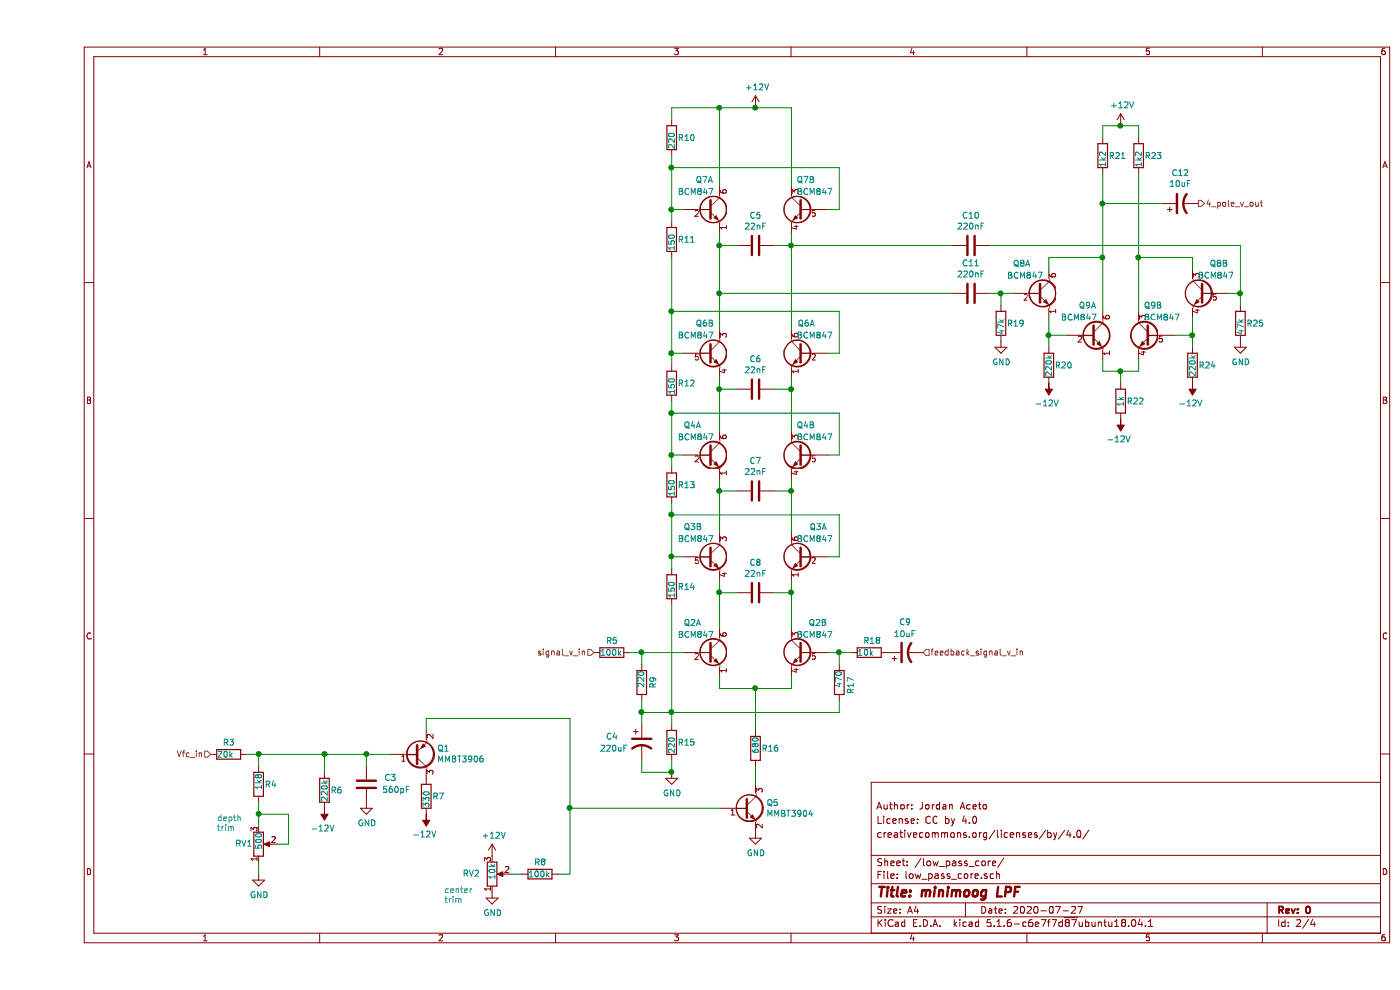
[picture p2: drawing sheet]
EESchema Schematic File Version 4
EELAYER 30 0
EELAYER END
$Descr A4 11693 8268
encoding utf-8
Sheet 2 4
Title "minimoog LPF"
Date "2020-07-27"
Rev "0"
Comp ""
Comment1 "creativecommons.org/licenses/by/4.0/"
Comment2 "License: CC by 4.0"
Comment3 "Author: Jordan Aceto"
Comment4 ""
$EndDescr
Connection ~ 5050 5450
Wire Wire Line
	3250 6000 3250 6100
Wire Wire Line
	4450 6000 3250 6000
Wire Wire Line
	4450 6750 4450 6000
Wire Wire Line
	5700 6750 4450 6750
$Comp
L power:GND #PWR04
U 1 1
P 2750 6700
F 0 "#PWR04" H 2750 6450 50  0001 C CNN
F 1 "GND" H 2755 6527 50  0000 C CNN
F 2 "" H 2750 6700 50  0001 C CNN
F 3 "" H 2750 6700 50  0001 C CNN
	1    2750 6700
	1    0    0    -1  
$EndComp
Wire Wire Line
	2750 6300 2950 6300
Connection ~ 2750 6300
Wire Wire Line
	2750 6400 2750 6300
$Comp
L Device:C C3
U 1 1
P 2750 6550
F 0 "C3" H 2550 6500 50  0000 C CNN
F 1 "560pF" H 2500 6600 50  0000 C CNN
F 2 "Capacitor_SMD:C_0805_2012Metric_Pad1.15x1.40mm_HandSolder" H 2788 6400 50  0001 C CNN
F 3 "~" H 2750 6550 50  0001 C CNN
	1    2750 6550
	-1   0    0    1   
$EndComp
Connection ~ 1850 6800
Wire Wire Line
	1850 6700 1850 6800
Connection ~ 6700 5450
Wire Wire Line
	6700 5450 6800 5450
Wire Wire Line
	6700 5550 6700 5450
Wire Wire Line
	5300 5950 6700 5950
Wire Wire Line
	6700 5850 6700 5950
Connection ~ 5050 5950
Wire Wire Line
	5050 5850 5050 5950
Wire Wire Line
	5050 5450 5400 5450
Wire Wire Line
	5050 5550 5050 5450
Wire Wire Line
	5300 5050 5300 5950
Text Notes 1500 6950 0    50   ~ 0
depth\ntrim
Wire Wire Line
	1850 7300 1850 7200
Wire Wire Line
	2000 7050 2100 7050
Wire Wire Line
	2100 6800 1850 6800
Wire Wire Line
	2100 7050 2100 6800
Wire Wire Line
	1850 6900 1850 6800
$Comp
L Device:R_POT RV1
U 1 1
P 1850 7050
F 0 "RV1" H 1800 7050 50  0000 R CNN
F 1 "500" V 1850 7100 50  0000 R CNN
F 2 "Potentiometer_THT:Potentiometer_Bourns_3296W_Vertical" H 1850 7050 50  0001 C CNN
F 3 "~" H 1850 7050 50  0001 C CNN
	1    1850 7050
	1    0    0    1   
$EndComp
Text Notes 3400 7550 0    50   ~ 0
center\ntrim
$Comp
L power:+12V #PWR06
U 1 1
P 3800 7150
F 0 "#PWR06" H 3800 7000 50  0001 C CNN
F 1 "+12V" H 3815 7323 50  0000 C CNN
F 2 "" H 3800 7150 50  0001 C CNN
F 3 "" H 3800 7150 50  0001 C CNN
	1    3800 7150
	1    0    0    -1  
$EndComp
Wire Wire Line
	4050 7300 3950 7300
$Comp
L power:GND #PWR07
U 1 1
P 3800 7450
F 0 "#PWR07" H 3800 7200 50  0001 C CNN
F 1 "GND" H 3805 7277 50  0000 C CNN
F 2 "" H 3800 7450 50  0001 C CNN
F 3 "" H 3800 7450 50  0001 C CNN
	1    3800 7450
	1    0    0    -1  
$EndComp
$Comp
L Device:R R8
U 1 1
P 4200 7300
F 0 "R8" V 4100 7250 50  0000 L CNN
F 1 "100k" V 4200 7200 50  0000 L CNN
F 2 "Resistor_SMD:R_0805_2012Metric_Pad1.15x1.40mm_HandSolder" V 4130 7300 50  0001 C CNN
F 3 "~" H 4200 7300 50  0001 C CNN
	1    4200 7300
	0    1    1    0   
$EndComp
$Comp
L Device:R_POT RV2
U 1 1
P 3800 7300
F 0 "RV2" H 3700 7300 50  0000 R CNN
F 1 "10k" V 3800 7350 50  0000 R CNN
F 2 "Potentiometer_THT:Potentiometer_Bourns_3296W_Vertical" H 3800 7300 50  0001 C CNN
F 3 "~" H 3800 7300 50  0001 C CNN
	1    3800 7300
	1    0    0    1   
$EndComp
Connection ~ 1850 6300
Wire Wire Line
	1750 6300 1850 6300
$Comp
L Device:R R3
U 1 1
P 1600 6300
F 0 "R3" V 1500 6250 50  0000 L CNN
F 1 "20k" V 1600 6200 50  0000 L CNN
F 2 "Resistor_SMD:R_0805_2012Metric_Pad1.15x1.40mm_HandSolder" V 1530 6300 50  0001 C CNN
F 3 "~" H 1600 6300 50  0001 C CNN
	1    1600 6300
	0    1    1    0   
$EndComp
Wire Wire Line
	1850 6300 2400 6300
Wire Wire Line
	1850 6400 1850 6300
$Comp
L power:GND #PWR02
U 1 1
P 1850 7300
F 0 "#PWR02" H 1850 7050 50  0001 C CNN
F 1 "GND" H 1855 7127 50  0000 C CNN
F 2 "" H 1850 7300 50  0001 C CNN
F 3 "" H 1850 7300 50  0001 C CNN
	1    1850 7300
	1    0    0    -1  
$EndComp
$Comp
L Device:R R4
U 1 1
P 1850 6550
F 0 "R4" H 1900 6550 50  0000 L CNN
F 1 "1k8" V 1850 6500 50  0000 L CNN
F 2 "Resistor_SMD:R_0805_2012Metric_Pad1.15x1.40mm_HandSolder" V 1780 6550 50  0001 C CNN
F 3 "~" H 1850 6550 50  0001 C CNN
	1    1850 6550
	1    0    0    -1  
$EndComp
$Comp
L power:-12V #PWR05
U 1 1
P 3250 6800
F 0 "#PWR05" H 3250 6900 50  0001 C CNN
F 1 "-12V" H 3265 6973 50  0000 C CNN
F 2 "" H 3250 6800 50  0001 C CNN
F 3 "" H 3250 6800 50  0001 C CNN
	1    3250 6800
	-1   0    0    1   
$EndComp
$Comp
L Device:R R7
U 1 1
P 3250 6650
F 0 "R7" H 3300 6650 50  0000 L CNN
F 1 "330" V 3250 6550 50  0000 L CNN
F 2 "Resistor_SMD:R_0805_2012Metric_Pad1.15x1.40mm_HandSolder" V 3180 6650 50  0001 C CNN
F 3 "~" H 3250 6650 50  0001 C CNN
	1    3250 6650
	1    0    0    -1  
$EndComp
$Comp
L Transistor_BJT:MMBT3906 Q1
U 1 1
P 3150 6300
F 0 "Q1" H 3341 6254 50  0000 L CNN
F 1 "MMBT3906" H 3341 6345 50  0000 L CNN
F 2 "Package_TO_SOT_SMD:SOT-23_Handsoldering" H 3350 6225 50  0001 L CIN
F 3 "https://www.fairchildsemi.com/datasheets/2N/2N3906.pdf" H 3150 6300 50  0001 L CNN
	1    3150 6300
	1    0    0    1   
$EndComp
Wire Wire Line
	6300 2050 7650 2050
Wire Wire Line
	8900 1700 8900 2150
Connection ~ 8900 1700
Wire Wire Line
	9400 1700 8900 1700
$Comp
L Device:CP1 C12
U 1 1
P 9550 1700
F 0 "C12" V 9802 1700 50  0000 C CNN
F 1 "10uF" V 9711 1700 50  0000 C CNN
F 2 "Capacitor_THT:CP_Radial_D6.3mm_P2.50mm" H 9550 1700 50  0001 C CNN
F 3 "~" H 9550 1700 50  0001 C CNN
	1    9550 1700
	0    -1   -1   0   
$EndComp
Wire Wire Line
	9050 1050 9200 1050
Connection ~ 9050 1050
Wire Wire Line
	9200 1050 9200 1150
Wire Wire Line
	8900 1050 9050 1050
$Comp
L power:+12V #PWR013
U 1 1
P 9050 1050
F 0 "#PWR013" H 9050 900 50  0001 C CNN
F 1 "+12V" H 9065 1223 50  0000 C CNN
F 2 "" H 9050 1050 50  0001 C CNN
F 3 "" H 9050 1050 50  0001 C CNN
	1    9050 1050
	1    0    0    -1  
$EndComp
Wire Wire Line
	8900 1150 8900 1050
Connection ~ 9200 2150
Wire Wire Line
	9200 1450 9200 2150
$Comp
L Device:R R23
U 1 1
P 9200 1300
F 0 "R23" H 9250 1300 50  0000 L CNN
F 1 "1k2" V 9200 1200 50  0000 L CNN
F 2 "Resistor_SMD:R_0805_2012Metric_Pad1.15x1.40mm_HandSolder" V 9130 1300 50  0001 C CNN
F 3 "~" H 9200 1300 50  0001 C CNN
	1    9200 1300
	1    0    0    -1  
$EndComp
Connection ~ 8900 2150
Wire Wire Line
	8900 1450 8900 1700
Wire Wire Line
	8900 2150 8450 2150
$Comp
L Device:R R21
U 1 1
P 8900 1300
F 0 "R21" H 8950 1300 50  0000 L CNN
F 1 "1k2" V 8900 1200 50  0000 L CNN
F 2 "Resistor_SMD:R_0805_2012Metric_Pad1.15x1.40mm_HandSolder" V 8830 1300 50  0001 C CNN
F 3 "~" H 8900 1300 50  0001 C CNN
	1    8900 1300
	1    0    0    -1  
$EndComp
Connection ~ 10050 2450
Wire Wire Line
	10050 2050 10050 2450
Wire Wire Line
	7950 2050 10050 2050
$Comp
L Device:C C10
U 1 1
P 7800 2050
F 0 "C10" V 7548 2050 50  0000 C CNN
F 1 "220nF" V 7639 2050 50  0000 C CNN
F 2 "Capacitor_THT:C_Rect_L7.0mm_W3.5mm_P5.00mm" H 7838 1900 50  0001 C CNN
F 3 "~" H 7800 2050 50  0001 C CNN
	1    7800 2050
	0    1    1    0   
$EndComp
Connection ~ 8050 2450
Wire Wire Line
	8050 2450 7950 2450
$Comp
L Device:C C11
U 1 1
P 7800 2450
F 0 "C11" V 7548 2450 50  0000 C CNN
F 1 "220nF" V 7639 2450 50  0000 C CNN
F 2 "Capacitor_THT:C_Rect_L7.0mm_W3.5mm_P5.00mm" H 7838 2300 50  0001 C CNN
F 3 "~" H 7800 2450 50  0001 C CNN
	1    7800 2450
	0    1    1    0   
$EndComp
Wire Wire Line
	10050 2450 9950 2450
Wire Wire Line
	10050 2550 10050 2450
$Comp
L power:GND #PWR016
U 1 1
P 10050 2850
F 0 "#PWR016" H 10050 2600 50  0001 C CNN
F 1 "GND" H 10055 2677 50  0000 C CNN
F 2 "" H 10050 2850 50  0001 C CNN
F 3 "" H 10050 2850 50  0001 C CNN
	1    10050 2850
	1    0    0    -1  
$EndComp
$Comp
L Device:R R25
U 1 1
P 10050 2700
F 0 "R25" H 10100 2700 50  0000 L CNN
F 1 "47k" V 10050 2600 50  0000 L CNN
F 2 "Resistor_SMD:R_0805_2012Metric_Pad1.15x1.40mm_HandSolder" V 9980 2700 50  0001 C CNN
F 3 "~" H 10050 2700 50  0001 C CNN
	1    10050 2700
	1    0    0    -1  
$EndComp
$Comp
L power:GND #PWR011
U 1 1
P 8050 2850
F 0 "#PWR011" H 8050 2600 50  0001 C CNN
F 1 "GND" H 8055 2677 50  0000 C CNN
F 2 "" H 8050 2850 50  0001 C CNN
F 3 "" H 8050 2850 50  0001 C CNN
	1    8050 2850
	1    0    0    -1  
$EndComp
Wire Wire Line
	8050 2450 8150 2450
Wire Wire Line
	8050 2550 8050 2450
$Comp
L Device:R R19
U 1 1
P 8050 2700
F 0 "R19" H 8100 2700 50  0000 L CNN
F 1 "47k" V 8050 2600 50  0000 L CNN
F 2 "Resistor_SMD:R_0805_2012Metric_Pad1.15x1.40mm_HandSolder" V 7980 2700 50  0001 C CNN
F 3 "~" H 8050 2700 50  0001 C CNN
	1    8050 2700
	1    0    0    -1  
$EndComp
$Comp
L power:-12V #PWR015
U 1 1
P 9650 3200
F 0 "#PWR015" H 9650 3300 50  0001 C CNN
F 1 "-12V" H 9665 3373 50  0000 C CNN
F 2 "" H 9650 3200 50  0001 C CNN
F 3 "" H 9650 3200 50  0001 C CNN
	1    9650 3200
	-1   0    0    1   
$EndComp
$Comp
L power:-12V #PWR014
U 1 1
P 9050 3500
F 0 "#PWR014" H 9050 3600 50  0001 C CNN
F 1 "-12V" H 9065 3673 50  0000 C CNN
F 2 "" H 9050 3500 50  0001 C CNN
F 3 "" H 9050 3500 50  0001 C CNN
	1    9050 3500
	-1   0    0    1   
$EndComp
$Comp
L power:-12V #PWR012
U 1 1
P 8450 3200
F 0 "#PWR012" H 8450 3300 50  0001 C CNN
F 1 "-12V" H 8465 3373 50  0000 C CNN
F 2 "" H 8450 3200 50  0001 C CNN
F 3 "" H 8450 3200 50  0001 C CNN
	1    8450 3200
	-1   0    0    1   
$EndComp
Wire Wire Line
	9050 3100 9200 3100
Connection ~ 9050 3100
Wire Wire Line
	9050 3200 9050 3100
$Comp
L Device:R R22
U 1 1
P 9050 3350
F 0 "R22" H 9100 3350 50  0000 L CNN
F 1 "1k" V 9050 3300 50  0000 L CNN
F 2 "Resistor_SMD:R_0805_2012Metric_Pad1.15x1.40mm_HandSolder" V 8980 3350 50  0001 C CNN
F 3 "~" H 9050 3350 50  0001 C CNN
	1    9050 3350
	1    0    0    -1  
$EndComp
Connection ~ 9650 2800
Wire Wire Line
	9650 2900 9650 2800
$Comp
L Device:R R24
U 1 1
P 9650 3050
F 0 "R24" H 9700 3050 50  0000 L CNN
F 1 "220k" V 9650 2950 50  0000 L CNN
F 2 "Resistor_SMD:R_0805_2012Metric_Pad1.15x1.40mm_HandSolder" V 9580 3050 50  0001 C CNN
F 3 "~" H 9650 3050 50  0001 C CNN
	1    9650 3050
	1    0    0    -1  
$EndComp
Connection ~ 8450 2800
Wire Wire Line
	8450 2900 8450 2800
$Comp
L Device:R R20
U 1 1
P 8450 3050
F 0 "R20" H 8500 3050 50  0000 L CNN
F 1 "220k" V 8450 2950 50  0000 L CNN
F 2 "Resistor_SMD:R_0805_2012Metric_Pad1.15x1.40mm_HandSolder" V 8380 3050 50  0001 C CNN
F 3 "~" H 8450 3050 50  0001 C CNN
	1    8450 3050
	1    0    0    -1  
$EndComp
Wire Wire Line
	9650 2150 9650 2250
Wire Wire Line
	9200 2150 9650 2150
Wire Wire Line
	9200 2600 9200 2150
Wire Wire Line
	8450 2150 8450 2250
Wire Wire Line
	8900 2600 8900 2150
Wire Wire Line
	9650 2800 9500 2800
Wire Wire Line
	9650 2650 9650 2800
Wire Wire Line
	9200 3100 9200 3000
Wire Wire Line
	8900 3100 9050 3100
Wire Wire Line
	8900 3000 8900 3100
Wire Wire Line
	8450 2800 8600 2800
Wire Wire Line
	8450 2650 8450 2800
$Comp
L lpf_parts:BCM847DS135 Q9
U 1 1
P 8800 2800
F 0 "Q9" H 8700 3050 50  0000 L CNN
F 1 "BCM847" H 8550 2950 50  0000 L CNN
F 2 "lpf_footprints:SOT457" H 9000 2725 50  0001 L CIN
F 3 "" H 8800 2800 50  0001 L CNN
	1    8800 2800
	1    0    0    -1  
$EndComp
$Comp
L lpf_parts:BCM847DS135 Q8
U 2 1
P 9750 2450
F 0 "Q8" H 9550 2700 50  0000 L CNN
F 1 "BCM847" H 9500 2600 50  0000 L CNN
F 2 "lpf_footprints:SOT457" H 9950 2375 50  0001 L CIN
F 3 "" H 9750 2450 50  0001 L CNN
	2    9750 2450
	-1   0    0    -1  
$EndComp
$Comp
L lpf_parts:BCM847DS135 Q9
U 2 1
P 9300 2800
F 0 "Q9" H 9200 3050 50  0000 L CNN
F 1 "BCM847" H 9050 2950 50  0000 L CNN
F 2 "lpf_footprints:SOT457" H 9500 2725 50  0001 L CIN
F 3 "" H 9300 2800 50  0001 L CNN
	2    9300 2800
	-1   0    0    -1  
$EndComp
$Comp
L lpf_parts:BCM847DS135 Q8
U 1 1
P 8350 2450
F 0 "Q8" H 8150 2700 50  0000 L CNN
F 1 "BCM847" H 8100 2600 50  0000 L CNN
F 2 "lpf_footprints:SOT457" H 8550 2375 50  0001 L CIN
F 3 "" H 8350 2450 50  0001 L CNN
	1    8350 2450
	1    0    0    -1  
$EndComp
Text HLabel 7400 5450 2    50   Input ~ 0
feedback_signal_v_in
Text HLabel 1450 6300 0    50   Input ~ 0
Vfc_in
Text HLabel 9700 1700 2    50   Output ~ 0
4_pole_v_out
$Comp
L Device:R R18
U 1 1
P 6950 5450
F 0 "R18" V 6850 5400 50  0000 L CNN
F 1 "10k" V 6950 5350 50  0000 L CNN
F 2 "Resistor_SMD:R_0805_2012Metric_Pad1.15x1.40mm_HandSolder" V 6880 5450 50  0001 C CNN
F 3 "~" H 6950 5450 50  0001 C CNN
	1    6950 5450
	0    1    1    0   
$EndComp
Wire Wire Line
	6600 5450 6700 5450
$Comp
L Device:R R17
U 1 1
P 6700 5700
F 0 "R17" V 6600 5650 50  0000 L CNN
F 1 "470" V 6700 5600 50  0000 L CNN
F 2 "Resistor_SMD:R_0805_2012Metric_Pad1.15x1.40mm_HandSolder" V 6630 5700 50  0001 C CNN
F 3 "~" H 6700 5700 50  0001 C CNN
	1    6700 5700
	-1   0    0    1   
$EndComp
$Comp
L power:GND #PWR010
U 1 1
P 6000 6950
F 0 "#PWR010" H 6000 6700 50  0001 C CNN
F 1 "GND" H 6005 6777 50  0000 C CNN
F 2 "" H 6000 6950 50  0001 C CNN
F 3 "" H 6000 6950 50  0001 C CNN
	1    6000 6950
	1    0    0    -1  
$EndComp
Wire Wire Line
	6000 6400 6000 6550
Wire Wire Line
	6000 5750 6300 5750
Connection ~ 6000 5750
Wire Wire Line
	6000 6100 6000 5750
Wire Wire Line
	5700 5750 6000 5750
$Comp
L Transistor_BJT:MMBT3904 Q5
U 1 1
P 5900 6750
F 0 "Q5" H 6091 6796 50  0000 L CNN
F 1 "MMBT3904" H 6091 6705 50  0000 L CNN
F 2 "Package_TO_SOT_SMD:SOT-23_Handsoldering" H 6100 6675 50  0001 L CIN
F 3 "https://www.fairchildsemi.com/datasheets/2N/2N3904.pdf" H 5900 6750 50  0001 L CNN
	1    5900 6750
	1    0    0    -1  
$EndComp
$Comp
L Device:R R16
U 1 1
P 6000 6250
F 0 "R16" H 6050 6250 50  0000 L CNN
F 1 "680" V 6000 6200 50  0000 L CNN
F 2 "Resistor_SMD:R_0805_2012Metric_Pad1.15x1.40mm_HandSolder" V 5930 6250 50  0001 C CNN
F 3 "~" H 6000 6250 50  0001 C CNN
	1    6000 6250
	1    0    0    -1  
$EndComp
Connection ~ 5300 6450
$Comp
L power:GND #PWR08
U 1 1
P 5300 6450
F 0 "#PWR08" H 5300 6200 50  0001 C CNN
F 1 "GND" H 5305 6277 50  0000 C CNN
F 2 "" H 5300 6450 50  0001 C CNN
F 3 "" H 5300 6450 50  0001 C CNN
	1    5300 6450
	1    0    0    -1  
$EndComp
Wire Wire Line
	5300 6450 5300 6350
Wire Wire Line
	5050 6450 5300 6450
Wire Wire Line
	5050 6350 5050 6450
Wire Wire Line
	5300 5950 5300 6050
Connection ~ 5300 5950
Wire Wire Line
	5050 5950 5050 6050
Wire Wire Line
	5300 5950 5050 5950
$Comp
L Device:CP1 C4
U 1 1
P 5050 6200
F 0 "C4" H 4750 6250 50  0000 L CNN
F 1 "220uF" H 4700 6150 50  0000 L CNN
F 2 "Capacitor_THT:CP_Radial_D6.3mm_P2.50mm" H 5050 6200 50  0001 C CNN
F 3 "~" H 5050 6200 50  0001 C CNN
	1    5050 6200
	1    0    0    -1  
$EndComp
$Comp
L Device:R R15
U 1 1
P 5300 6200
F 0 "R15" H 5350 6200 50  0000 L CNN
F 1 "220" V 5300 6100 50  0000 L CNN
F 2 "Resistor_SMD:R_0805_2012Metric_Pad1.15x1.40mm_HandSolder" V 5230 6200 50  0001 C CNN
F 3 "~" H 5300 6200 50  0001 C CNN
	1    5300 6200
	1    0    0    -1  
$EndComp
Wire Wire Line
	5700 2450 5700 2750
Connection ~ 5700 2450
Wire Wire Line
	5700 2450 7650 2450
$Comp
L Device:R R9
U 1 1
P 5050 5700
F 0 "R9" V 4950 5650 50  0000 L CNN
F 1 "220" V 5050 5600 50  0000 L CNN
F 2 "Resistor_SMD:R_0805_2012Metric_Pad1.15x1.40mm_HandSolder" V 4980 5700 50  0001 C CNN
F 3 "~" H 5050 5700 50  0001 C CNN
	1    5050 5700
	-1   0    0    1   
$EndComp
Connection ~ 6300 4950
Wire Wire Line
	6300 4950 6300 5250
Connection ~ 5700 4950
Wire Wire Line
	5700 4950 5700 5250
Wire Wire Line
	6300 5750 6300 5650
Wire Wire Line
	5700 5650 5700 5750
$Comp
L lpf_parts:BCM847DS135 Q7
U 2 1
P 6400 1750
F 0 "Q7" H 6300 2000 50  0000 L CNN
F 1 "BCM847" H 6150 1900 50  0000 L CNN
F 2 "lpf_footprints:SOT457" H 6600 1675 50  0001 L CIN
F 3 "" H 6400 1750 50  0001 L CNN
	2    6400 1750
	-1   0    0    -1  
$EndComp
$Comp
L lpf_parts:BCM847DS135 Q4
U 1 1
P 5600 3800
F 0 "Q4" H 5400 4050 50  0000 L CNN
F 1 "BCM847" H 5350 3950 50  0000 L CNN
F 2 "lpf_footprints:SOT457" H 5800 3725 50  0001 L CIN
F 3 "" H 5600 3800 50  0001 L CNN
	1    5600 3800
	1    0    0    -1  
$EndComp
Wire Wire Line
	6000 900  6300 900 
Connection ~ 6000 900 
$Comp
L power:+12V #PWR09
U 1 1
P 6000 900
F 0 "#PWR09" H 6000 750 50  0001 C CNN
F 1 "+12V" H 6015 1073 50  0000 C CNN
F 2 "" H 6000 900 50  0001 C CNN
F 3 "" H 6000 900 50  0001 C CNN
	1    6000 900 
	1    0    0    -1  
$EndComp
Wire Wire Line
	5700 900  6000 900 
Connection ~ 5700 900 
Wire Wire Line
	5700 1550 5700 900 
Wire Wire Line
	6300 900  6300 1550
Wire Wire Line
	5300 900  5700 900 
Wire Wire Line
	5300 1000 5300 900 
Connection ~ 5300 1400
Wire Wire Line
	5300 1300 5300 1400
$Comp
L Device:R R10
U 1 1
P 5300 1150
F 0 "R10" H 5350 1150 50  0000 L CNN
F 1 "220" V 5300 1050 50  0000 L CNN
F 2 "Resistor_SMD:R_0805_2012Metric_Pad1.15x1.40mm_HandSolder" V 5230 1150 50  0001 C CNN
F 3 "~" H 5300 1150 50  0001 C CNN
	1    5300 1150
	1    0    0    -1  
$EndComp
Connection ~ 6300 3250
Wire Wire Line
	6300 3250 6300 3600
Connection ~ 5700 3250
Wire Wire Line
	5700 3250 5700 3600
Connection ~ 5300 3450
Wire Wire Line
	5300 3350 5300 3450
Connection ~ 6300 4100
Wire Wire Line
	6300 4100 6300 4450
Connection ~ 5700 4100
Wire Wire Line
	5700 4100 5700 4450
Connection ~ 5300 4300
Wire Wire Line
	5300 4200 5300 4300
Connection ~ 5300 3800
Wire Wire Line
	6700 3800 6600 3800
Wire Wire Line
	6700 3450 6700 3800
Wire Wire Line
	5300 3450 6700 3450
Wire Wire Line
	5300 3800 5300 3450
Wire Wire Line
	5300 3800 5300 3900
Wire Wire Line
	5400 3800 5300 3800
Wire Wire Line
	6300 4100 6300 4000
Wire Wire Line
	6150 4100 6300 4100
Wire Wire Line
	5700 4100 5850 4100
Wire Wire Line
	5700 4000 5700 4100
$Comp
L Device:R R13
U 1 1
P 5300 4050
F 0 "R13" H 5350 4050 50  0000 L CNN
F 1 "150" V 5300 3950 50  0000 L CNN
F 2 "Resistor_SMD:R_0805_2012Metric_Pad1.15x1.40mm_HandSolder" V 5230 4050 50  0001 C CNN
F 3 "~" H 5300 4050 50  0001 C CNN
	1    5300 4050
	1    0    0    -1  
$EndComp
$Comp
L Device:C C7
U 1 1
P 6000 4100
F 0 "C7" V 5748 4100 50  0000 C CNN
F 1 "22nF" V 5839 4100 50  0000 C CNN
F 2 "Capacitor_SMD:C_0805_2012Metric_Pad1.15x1.40mm_HandSolder" H 6038 3950 50  0001 C CNN
F 3 "~" H 6000 4100 50  0001 C CNN
	1    6000 4100
	0    1    1    0   
$EndComp
$Comp
L lpf_parts:BCM847DS135 Q6
U 2 1
P 5600 2950
F 0 "Q6" H 5500 3200 50  0000 L CNN
F 1 "BCM847" H 5350 3100 50  0000 L CNN
F 2 "lpf_footprints:SOT457" H 5800 2875 50  0001 L CIN
F 3 "" H 5600 2950 50  0001 L CNN
	2    5600 2950
	1    0    0    -1  
$EndComp
$Comp
L lpf_parts:BCM847DS135 Q3
U 1 1
P 6400 4650
F 0 "Q3" H 6200 4900 50  0000 L CNN
F 1 "BCM847" H 6150 4800 50  0000 L CNN
F 2 "lpf_footprints:SOT457" H 6600 4575 50  0001 L CIN
F 3 "" H 6400 4650 50  0001 L CNN
	1    6400 4650
	-1   0    0    -1  
$EndComp
Connection ~ 5300 4650
Wire Wire Line
	6700 4650 6600 4650
Wire Wire Line
	6700 4300 6700 4650
Wire Wire Line
	5300 4300 6700 4300
Wire Wire Line
	5300 4650 5300 4300
Wire Wire Line
	5300 4650 5300 4750
Wire Wire Line
	5400 4650 5300 4650
Wire Wire Line
	6300 4950 6300 4850
Wire Wire Line
	6150 4950 6300 4950
Wire Wire Line
	5700 4950 5850 4950
Wire Wire Line
	5700 4850 5700 4950
$Comp
L Device:R R14
U 1 1
P 5300 4900
F 0 "R14" H 5350 4900 50  0000 L CNN
F 1 "150" V 5300 4800 50  0000 L CNN
F 2 "Resistor_SMD:R_0805_2012Metric_Pad1.15x1.40mm_HandSolder" V 5230 4900 50  0001 C CNN
F 3 "~" H 5300 4900 50  0001 C CNN
	1    5300 4900
	1    0    0    -1  
$EndComp
$Comp
L Device:C C8
U 1 1
P 6000 4950
F 0 "C8" V 5748 4950 50  0000 C CNN
F 1 "22nF" V 5839 4950 50  0000 C CNN
F 2 "Capacitor_SMD:C_0805_2012Metric_Pad1.15x1.40mm_HandSolder" H 6038 4800 50  0001 C CNN
F 3 "~" H 6000 4950 50  0001 C CNN
	1    6000 4950
	0    1    1    0   
$EndComp
$Comp
L lpf_parts:BCM847DS135 Q7
U 1 1
P 5600 1750
F 0 "Q7" H 5500 2000 50  0000 L CNN
F 1 "BCM847" H 5350 1900 50  0000 L CNN
F 2 "lpf_footprints:SOT457" H 5800 1675 50  0001 L CIN
F 3 "" H 5600 1750 50  0001 L CNN
	1    5600 1750
	1    0    0    -1  
$EndComp
$Comp
L lpf_parts:BCM847DS135 Q3
U 2 1
P 5600 4650
F 0 "Q3" H 5400 4900 50  0000 L CNN
F 1 "BCM847" H 5350 4800 50  0000 L CNN
F 2 "lpf_footprints:SOT457" H 5800 4575 50  0001 L CIN
F 3 "" H 5600 4650 50  0001 L CNN
	2    5600 4650
	1    0    0    -1  
$EndComp
Connection ~ 6300 2050
Wire Wire Line
	6300 2050 6300 2750
Connection ~ 5700 2050
Wire Wire Line
	5700 2050 5700 2450
Connection ~ 5300 2600
Wire Wire Line
	5300 2150 5300 2600
Connection ~ 5300 1750
Wire Wire Line
	6700 1750 6600 1750
Wire Wire Line
	6700 1400 6700 1750
Wire Wire Line
	5300 1400 6700 1400
Wire Wire Line
	5300 1750 5300 1400
Wire Wire Line
	5300 1750 5300 1850
Wire Wire Line
	5400 1750 5300 1750
Wire Wire Line
	6300 2050 6300 1950
Wire Wire Line
	6150 2050 6300 2050
Wire Wire Line
	5700 2050 5850 2050
Wire Wire Line
	5700 1950 5700 2050
$Comp
L Device:R R11
U 1 1
P 5300 2000
F 0 "R11" H 5350 2000 50  0000 L CNN
F 1 "150" V 5300 1900 50  0000 L CNN
F 2 "Resistor_SMD:R_0805_2012Metric_Pad1.15x1.40mm_HandSolder" V 5230 2000 50  0001 C CNN
F 3 "~" H 5300 2000 50  0001 C CNN
	1    5300 2000
	1    0    0    -1  
$EndComp
$Comp
L Device:C C5
U 1 1
P 6000 2050
F 0 "C5" V 5748 2050 50  0000 C CNN
F 1 "22nF" V 5839 2050 50  0000 C CNN
F 2 "Capacitor_SMD:C_0805_2012Metric_Pad1.15x1.40mm_HandSolder" H 6038 1900 50  0001 C CNN
F 3 "~" H 6000 2050 50  0001 C CNN
	1    6000 2050
	0    1    1    0   
$EndComp
$Comp
L lpf_parts:BCM847DS135 Q4
U 2 1
P 6400 3800
F 0 "Q4" H 6300 4050 50  0000 L CNN
F 1 "BCM847" H 6150 3950 50  0000 L CNN
F 2 "lpf_footprints:SOT457" H 6600 3725 50  0001 L CIN
F 3 "" H 6400 3800 50  0001 L CNN
	2    6400 3800
	-1   0    0    -1  
$EndComp
$Comp
L lpf_parts:BCM847DS135 Q2
U 1 1
P 5600 5450
F 0 "Q2" H 5400 5700 50  0000 L CNN
F 1 "BCM847" H 5350 5600 50  0000 L CNN
F 2 "lpf_footprints:SOT457" H 5800 5375 50  0001 L CIN
F 3 "" H 5600 5450 50  0001 L CNN
	1    5600 5450
	1    0    0    -1  
$EndComp
Connection ~ 5300 2950
Wire Wire Line
	6700 2950 6600 2950
Wire Wire Line
	6700 2600 6700 2950
Wire Wire Line
	5300 2600 6700 2600
Wire Wire Line
	5300 2950 5300 2600
Wire Wire Line
	5300 2950 5300 3050
Wire Wire Line
	5400 2950 5300 2950
Wire Wire Line
	6300 3250 6300 3150
Wire Wire Line
	6150 3250 6300 3250
Wire Wire Line
	5700 3250 5850 3250
Wire Wire Line
	5700 3150 5700 3250
$Comp
L Device:R R12
U 1 1
P 5300 3200
F 0 "R12" H 5350 3200 50  0000 L CNN
F 1 "150" V 5300 3100 50  0000 L CNN
F 2 "Resistor_SMD:R_0805_2012Metric_Pad1.15x1.40mm_HandSolder" V 5230 3200 50  0001 C CNN
F 3 "~" H 5300 3200 50  0001 C CNN
	1    5300 3200
	1    0    0    -1  
$EndComp
$Comp
L Device:C C6
U 1 1
P 6000 3250
F 0 "C6" V 5748 3250 50  0000 C CNN
F 1 "22nF" V 5839 3250 50  0000 C CNN
F 2 "Capacitor_SMD:C_0805_2012Metric_Pad1.15x1.40mm_HandSolder" H 6038 3100 50  0001 C CNN
F 3 "~" H 6000 3250 50  0001 C CNN
	1    6000 3250
	0    1    1    0   
$EndComp
$Comp
L lpf_parts:BCM847DS135 Q6
U 1 1
P 6400 2950
F 0 "Q6" H 6300 3200 50  0000 L CNN
F 1 "BCM847" H 6150 3100 50  0000 L CNN
F 2 "lpf_footprints:SOT457" H 6600 2875 50  0001 L CIN
F 3 "" H 6400 2950 50  0001 L CNN
	1    6400 2950
	-1   0    0    -1  
$EndComp
$Comp
L lpf_parts:BCM847DS135 Q2
U 2 1
P 6400 5450
F 0 "Q2" H 6200 5700 50  0000 L CNN
F 1 "BCM847" H 6150 5600 50  0000 L CNN
F 2 "lpf_footprints:SOT457" H 6600 5375 50  0001 L CIN
F 3 "" H 6400 5450 50  0001 L CNN
	2    6400 5450
	-1   0    0    -1  
$EndComp
$Comp
L Device:R R5
U 1 1
P 4800 5450
F 0 "R5" V 4700 5400 50  0000 L CNN
F 1 "100k" V 4800 5350 50  0000 L CNN
F 2 "Resistor_SMD:R_0805_2012Metric_Pad1.15x1.40mm_HandSolder" V 4730 5450 50  0001 C CNN
F 3 "~" H 4800 5450 50  0001 C CNN
	1    4800 5450
	0    1    1    0   
$EndComp
Text HLabel 4650 5450 0    50   Input ~ 0
signal_v_in
Wire Wire Line
	4350 7300 4450 7300
Wire Wire Line
	4450 7300 4450 6750
Connection ~ 4450 6750
$Comp
L Device:CP1 C9
U 1 1
P 7250 5450
F 0 "C9" V 7500 5450 50  0000 C CNN
F 1 "10uF" V 7400 5450 50  0000 C CNN
F 2 "Capacitor_THT:CP_Radial_D6.3mm_P2.50mm" H 7250 5450 50  0001 C CNN
F 3 "~" H 7250 5450 50  0001 C CNN
	1    7250 5450
	0    -1   -1   0   
$EndComp
$Comp
L power:-12V #PWR03
U 1 1
P 2400 6750
F 0 "#PWR03" H 2400 6850 50  0001 C CNN
F 1 "-12V" H 2415 6923 50  0000 C CNN
F 2 "" H 2400 6750 50  0001 C CNN
F 3 "" H 2400 6750 50  0001 C CNN
	1    2400 6750
	-1   0    0    1   
$EndComp
$Comp
L Device:R R6
U 1 1
P 2400 6600
F 0 "R6" H 2450 6600 50  0000 L CNN
F 1 "220k" V 2400 6500 50  0000 L CNN
F 2 "Resistor_SMD:R_0805_2012Metric_Pad1.15x1.40mm_HandSolder" V 2330 6600 50  0001 C CNN
F 3 "~" H 2400 6600 50  0001 C CNN
	1    2400 6600
	1    0    0    -1  
$EndComp
Wire Wire Line
	2400 6450 2400 6300
Connection ~ 2400 6300
Wire Wire Line
	2400 6300 2750 6300
Wire Wire Line
	4950 5450 5050 5450
$EndSCHEMATC
